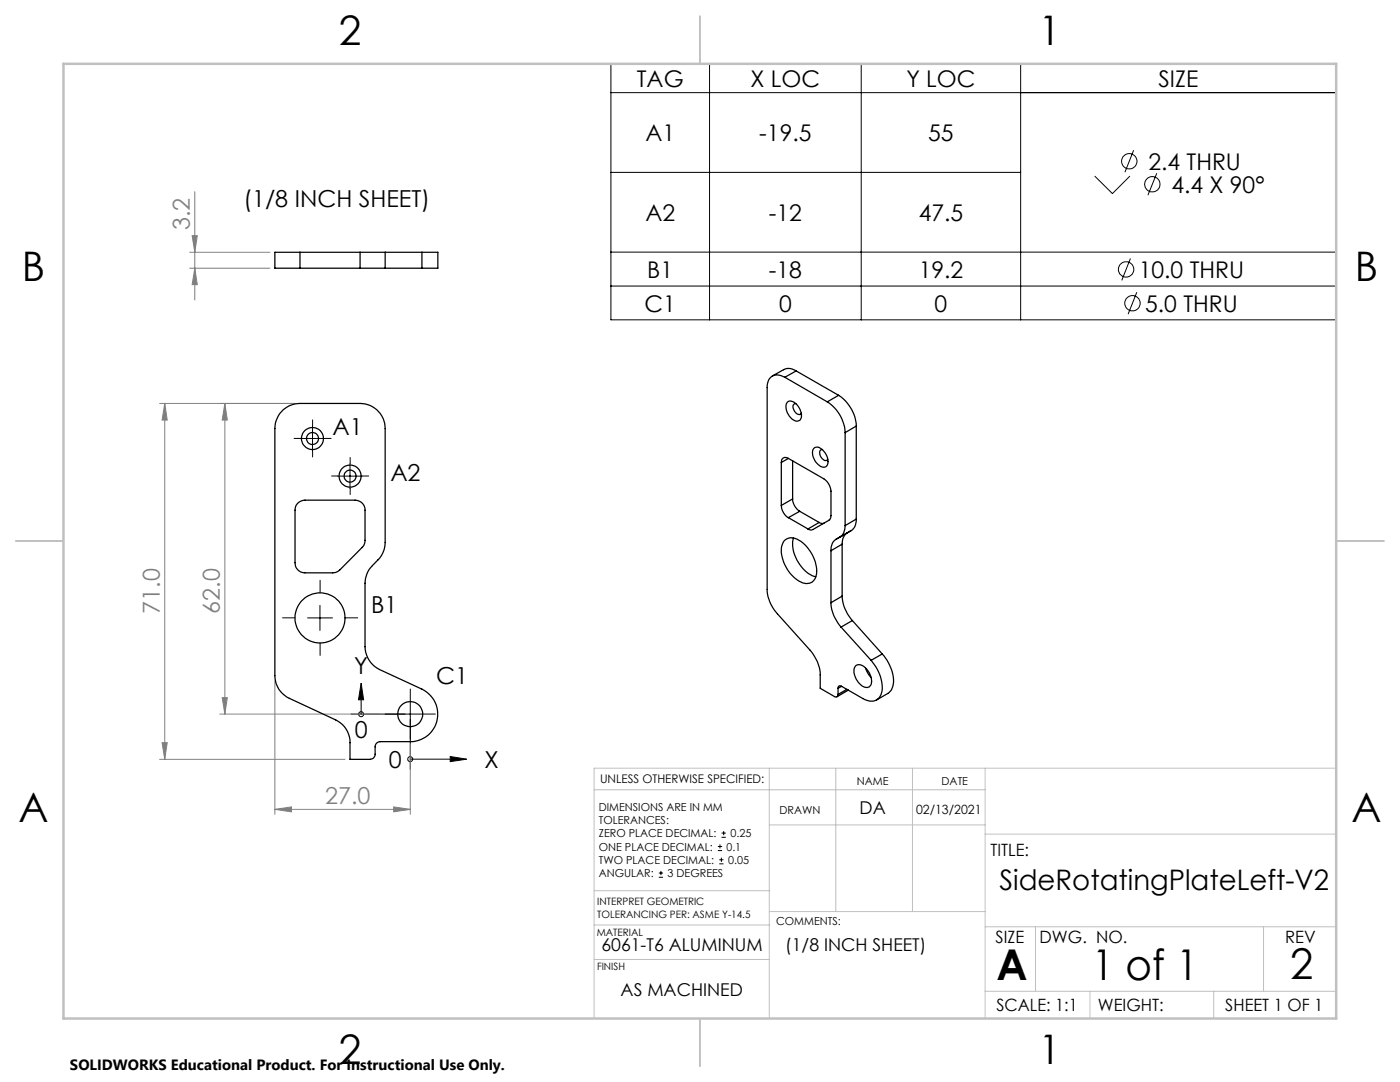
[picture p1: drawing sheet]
<svg xmlns="http://www.w3.org/2000/svg" width="279mm" height="216mm" viewBox="0 0 279 216" stroke-linecap="round" stroke-linejoin="round" font-family="sans-serif">
<g fill="none" stroke="#000" stroke-width=".2">
<path d="M121.9 12.7h144.8v51.1h-144.8zM121.9 18.5h144.8M141.6 12.7v51.1M171.9 12.7v51.1M203.7 12.7v51.1M121.9 34.4h81.8M218.5 35.1l3.5 3.5 3.5-3.5M226.2 30l-1.7 4.4M230.9 34.6l-1.8 4.3M121.9 50.3h144.8M121.9 57.1h144.8M225.6 51.6l-1.7 4.4"/>
<path d="M226.9 58.3l-1.8 4.4M59.9 87.5h5M62.4 85v5M67.4 95h5M69.9 92.5v5M61.4 123.3h5M63.9 120.8v5M72.1 136.3l.5 3.3h-1.1zM72.1 139.6v2.9M81.9 140v13.5M81.9 151.5h8M84.3 142.5h-14.2"/>
<path d="M89.9 151l3.2 .5-3.2 .5zM131.5 175h.8M131.5 174.2h.8M131.9 173.8v.8M143.3 169.7h.8M143.3 168.9h.8M143.5 172.4h.9M143.5 171.6h.9M143.7 168.5v.8M144 171.1v.9M144 167.1h.9M144 166.2h.9"/>
<path d="M144.4 165.8v.9"/>
<circle cx="225.4" cy="32.2" r="1.53"/>
<circle cx="230" cy="36.8" r="1.53"/>
<circle cx="224.7" cy="53.7" r="1.53"/>
<circle cx="226" cy="60.5" r="1.53"/>
<circle cx="72.1" cy="142.5" r=".5"/>
<circle cx="81.9" cy="151.5" r=".5"/>
</g>
<g fill="none" stroke="#808080" stroke-width=".2">
<path d="M38.9 38.2v21.7M37.9 53.5h16M37.9 50.3h16M38.3 47h1.1l-.5 3.3zM38.9 53.5l.5 3.3h-1.1zM31.9 80.5h27M32.9 80.5v71M32.9 80.5l.5 3.3h-1.1zM44.9 80.5v62M44.9 80.5l.5 3.3h-1.1zM44.3 139.2h1.1l-.5 3.3zM54.9 135.8v26.7"/>
<path d="M31.9 151.5h37M32.3 148.2h1.1l-.5 3.3zM43.9 142.5h32M81.9 148.5v14M54.9 161.5l3.3-.5v1zM54.9 161.5h27M78.6 161l3.3 .5-3.3 .5z"/>
</g>
<g fill="none" stroke="#000" stroke-width=".2" stroke-dasharray="15.2 1.3 1.3 1.3">
<path d="M59.9 87.5h-1.2M62.4 85v-1.2M62.4 90v1.2M64.9 87.5h1.2M67.4 95h-1.2M69.9 92.5v-1.2M69.9 97.5v1.2M72.4 95h1.2M63.9 118.3v-2.5M58.9 123.3h-2.5M63.9 128.3v2.5M68.9 123.3h2.5"/>
<path d="M81.9 140v-2.5M79.4 142.5h-2.5M81.9 145v2.5M84.4 142.5h2.5"/>
</g>
<g fill="none" stroke="#c0c0c0" stroke-width=".2">
<path d="M118.6 157.6h78M153.5 153.3v49.9M166.8 153.3v28.6M182.1 153.3v28.6M196.6 153.3v49.9M266.7 153.3h-148.1v49.9M118.6 177.7h35M153.5 164.6h43.1M196.6 166.4h70.1M118.6 191.5h34.9M118.6 184.6h35M153.6 181.9h43"/>
<path d="M196.6 197.8h70.1M196.6 184.9h70.1M206.7 184.9v12.9M217.5 197.8v5.4M242.2 197.8v5.4M252.2 184.9v12.9"/>
</g>
<path d="M139.7 3.2v9.5M3.1 107.9h9.6M266.7 107.9h9.5M139.7 203.2v9.6" fill="none" stroke="#c0c0c0" stroke-width=".25"/>
<path d="M12.7 12.7h254v190.5h-254z" fill="none" stroke="#c0c0c0" stroke-width=".5"/>
<path d="M89.9 151l3.2 .5-3.2 .5zM72.1 136.3l.5 3.3h-1.1z" fill="#000"/>
<g fill="#808080">
<path d="M78.6 161l3.3 .5-3.3 .5zM54.9 161.5l3.3-.5v1z"/>
<path d="M38.9 53.5l.5 3.3h-1.1zM38.3 47h1.1l-.5 3.3z"/>
<path d="M32.9 80.5l.5 3.3h-1.1zM32.3 148.2h1.1l-.5 3.3zM44.9 80.5l.5 3.3h-1.1zM44.3 139.2h1.1l-.5 3.3z"/>
</g>
<g fill="none" stroke="#000" stroke-width=".25">
<path d="M59.9 50.3h-5v3.2h5M59.9 50.3v3.2M59.9 53.5h12M59.9 50.3h12M71.9 50.3h5M71.9 53.5h5M71.9 50.3v3.2M76.9 50.3v3.2M76.9 53.5h7.3M76.9 50.3h7.3M84.2 50.3h3.2v3.2h-3.2M84.2 50.3v3.2"/>
<path d="M156.6 75.3a2.18 2.18 0 0 0-3.2 .5l-.3 1.1v40.7a7.4 7.4 0 0 0 2.1 4.9l6.5 7.3a7.6 7.6 0 0 1 2 4.9v2.6l2.8 1.7a.44 .44 0 0 0 .5 0 .44 .44 0 0 0 .3-.4M156.6 75.3l8.5 4.9M158.9 74a2.38 2.38 0 0 0-2.5-.2l-2.3 1.2M158.9 74l-2.3 1.3M158.9 74l8.5 4.9M167.4 78.9a7.9 7.9 0 0 1 3.5 6.1M167.4 78.9l-2.3 1.3M56.5 81.8l1.3-.9 1.5-.4h12.6a5 5 0 0 1 5 5v22.7a5 5 0 0 1-1.5 3.6 6 6 0 0 0-2.5 4.1l-.1 13.1a5.2 5.2 0 0 0 2.9 4.6l8.5 3.9a5.5 5.5 0 0 1 3 6.2 5.5 5.5 0 0 1-5.3 4.3h-6a1.02 1.02 0 0 0-1 1v1.5a1.02 1.02 0 0 1-1 1h-4.1v-3.3a5 5 0 0 0-2.8-4.5l-9.3-4.4a4.9 4.9 0 0 1-2.8-4.5v-49.3a5.3 5.3 0 0 1 1.6-3.7zM155.9 92.3v8.6M157.1 80.3a1.57 1.57 0 0 1 2.2 .8 2.11 2.11 0 0 1 .2 2.8 1.92 1.92 0 0 1-2.2-1.2 2.34 2.34 0 0 1-.2-2.4zM157.3 91.5l7.1 4a3.2 3.2 0 0 1 1.4 2.5v5.4l-.4 .4-3.2 1.9a.87 .87 0 0 1-.9-.1M157.3 91.5a.86 .86 0 0 0-1-.1 .86 .86 0 0 0-.4 .9"/>
<path d="M157.3 91.5l-1.4 .8M158.2 99.6a3.1 3.1 0 0 0 1.4 2.4M158.2 99.6l-2.3 1.3M158.2 91.9v7.7M158.8 80.5a.67 .67 0 0 0-.6 .5 .67 .67 0 0 0 .2 .7 1.12 1.12 0 0 0 1.4 .9l.1-.2M162.5 89.4a1.53 1.53 0 0 1 2.1 .9 2.22 2.22 0 0 1 .2 2.8 1.93 1.93 0 0 1-2.2-1.2 2.29 2.29 0 0 1-.1-2.5zM164.1 89.7a.72 .72 0 0 0-.4 1.2 1.18 1.18 0 0 0 1.4 .9l.1-.2M165.1 80.2a7.8 7.8 0 0 1 3.6 6.1M168.7 86.3v18.6M170.9 85l-2.2 1.3M170.9 85v18.6M59.6 100.3l1.3-.5h10a1.97 1.97 0 0 1 1.9 2v6a1.91 1.91 0 0 1-.5 1.4l-4.5 4.5a1.91 1.91 0 0 1-1.4 .6h-5.5a1.97 1.97 0 0 1-2-2v-10.5l.2-1z"/>
<path d="M155.9 100.9a3 3 0 0 0 1.4 2.4M156.6 107.8a2.51 2.51 0 0 1 3.2 .2 7.6 7.6 0 0 1 3.1 6.7 1.97 1.97 0 0 1-3.1 1.4 7.4 7.4 0 0 1-3.8-7.1zM157.3 103.3l4 2.3M158.4 107.4a7.1 7.1 0 0 0 3.3 7.3l1.1 .4M159.6 102l-2.3 1.3M159.6 102l3.9 2.2M163.5 104.2l.5 .3 .4-.1M163.5 104.2l-2.2 1.4M165.8 109.9v10.4M166.9 107.6a2.41 2.41 0 0 0-1.1 2.3M167.6 107.2l-.7 .4M168.1 119a8 8 0 0 0 2 4.8"/>
<path d="M168.1 108.6l-2.3 1.3M168.1 119l-2.3 1.3M168.1 108.6v10.4M168.7 104.9a2.52 2.52 0 0 1-1.1 2.3M169.1 106.3a2.51 2.51 0 0 0-1 2.3M169.1 106.3l-2.2 1.3M169.9 105.9l-2.3 1.3M169.9 105.9l-.8 .4M170.9 103.6a2.41 2.41 0 0 1-1 2.3M170.9 103.6l-2.2 1.3M165.8 120.3a7.6 7.6 0 0 0 2.1 4.8M167.3 137.3v1.3"/>
<path d="M167.9 125.1l5.9 6.7M168 136.9a.41 .41 0 0 0-.5 0 .41 .41 0 0 0-.2 .4M168 136.9l-.7 .4M169 137.5l-1.7 1.1M169.3 137.7l-2.3 1.3M169.3 137.7h.1M170.1 123.8l-2.2 1.3M170.1 123.8l6 6.7M170.9 132.8a2.02 2.02 0 0 1 2.4 1.1 2.67 2.67 0 0 1 .3 3 1.4 1.4 0 0 1-2-.5 2.96 2.96 0 0 1-.9-3.5zM172.8 133.3l.5 1.2 .5 .7M173.8 131.8a7.6 7.6 0 0 1 2 6.8 2.19 2.19 0 0 1-3.2 1l-4.6-2.7M176.1 130.5a7.7 7.7 0 0 1 2.1 6.4l-.3 .8-.7 .7-2.3 1.3"/>
<path d="M176.1 130.5l-2.3 1.3"/>
<circle cx="62.4" cy="87.5" r="2.2"/>
<circle cx="62.4" cy="87.5" r="1.2"/>
<circle cx="69.9" cy="95" r="1.2"/>
<circle cx="69.9" cy="95" r="2.2"/>
<circle cx="63.9" cy="123.3" r="5"/>
<circle cx="81.9" cy="142.5" r="2.5"/>
</g>
<g font-size="8.5">
<text x="198.9" y="195.5">A</text>
<text x="217.9" y="195.5">1 of 1</text>
<text x="257.5" y="195.4">2</text>
</g>
<g font-size="8.1">
<text x="67.6" y="8.9">2</text>
<text x="207.3" y="8.9">1</text>
<text x="4.4" y="56.2">B</text>
<text x="270.4" y="56.2">B</text>
<text x="3.7" y="164.1">A</text>
<text x="269.7" y="164.1">A</text>
<text x="67.6" y="212.4">2</text>
<text x="207.3" y="212.4">1</text>
</g>
<text font-size="5.6" x="199.5" y="177.5">SideRotatingPlateLeft-V2</text>
<g font-size="4.7">
<text x="48.6" y="41.2">(1/8 INCH SHEET)</text>
<text x="66.4" y="86.8">A1</text>
<text x="77.9" y="96.1">A2</text>
<text x="74" y="122.4">B1</text>
<text x="70.7" y="134.6">Y</text>
<text x="87" y="136.5">C1</text>
<text x="70.8" y="147.2">0</text>
<text x="77.6" y="153.2">0</text>
<text x="96.7" y="153.2">X</text>
</g>
<g font-size="4.7" fill="#808080">
<text x="37.9" y="46" transform="rotate(-90 37.9 46)">3.2</text>
<text x="31.9" y="122.4" transform="rotate(-90 31.9 122.4)">71.0</text>
<text x="43.9" y="122.4" transform="rotate(-90 43.9 122.4)">62.0</text>
<text x="64.9" y="160.5">27.0</text>
</g>
<g font-size="4.6">
<text x="127.1" y="17.3">TAG</text>
<text x="149.8" y="17.3">X LOC</text>
<text x="180.9" y="17.3">Y LOC</text>
<text x="231.2" y="17.3">SIZE</text>
<text x="128.8" y="28.2">A1</text>
<text x="151.5" y="28.2">-19.5</text>
<text x="185.2" y="28.2">55</text>
<text x="229.2" y="33.9">2.4 THRU</text>
<text x="233.8" y="38.5">4.4 X 90°</text>
<text x="128.8" y="44.1">A2</text>
<text x="153.4" y="44.1">-12</text>
<text x="183.3" y="44.1">47.5</text>
<text x="129.2" y="55.5">B1</text>
<text x="153.4" y="55.5">-18</text>
<text x="183.3" y="55.5">19.2</text>
<text x="227.3" y="55.5">10.0 THRU</text>
<text x="128.6" y="62.2">C1</text>
<text x="155.5" y="62.2">0</text>
<text x="186.5" y="62.2">0</text>
<text x="228.5" y="62.2">5.0 THRU</text>
</g>
<g font-size="3.5">
<text x="171.5" y="162.5">DA</text>
<text x="120" y="189.8">6061-T6 ALUMINUM</text>
<text x="156.7" y="189.8">(1/8 INCH SHEET)</text>
<text x="123.9" y="198.8">AS MACHINED</text>
</g>
<g font-size="3.4">
<text x="197.7" y="170.8">TITLE:</text>
<text x="198.7" y="188.1">SIZE</text>
<text x="207.5" y="188.1">DWG. NO.</text>
<text x="256.5" y="188.2">REV</text>
<text x="198.8" y="201.7">SCALE: 1:1</text>
<text x="219.1" y="201.7">WEIGHT:</text>
<text x="244.5" y="201.7">SHEET 1 OF 1</text>
</g>
<text font-size="3" x="14" y="213.5">SOLIDWORKS Educational Product. For Instructional Use Only.</text>
<text font-size="2.5" x="182.8" y="162.4">02/13/2021</text>
<text font-size="2.4" x="119.8" y="156.2">UNLESS OTHERWISE SPECIFIED:</text>
<g font-size="2.2">
<text x="119.5" y="161.8">DIMENSIONS ARE IN MM</text>
<text x="171" y="156.7">NAME</text>
<text x="187.9" y="156.7">DATE</text>
<text x="119.5" y="164.4">TOLERANCES:</text>
<text x="119.5" y="167.1">ZERO PLACE DECIMAL:</text>
<text x="145.8" y="167.1">0.25</text>
<text x="155.6" y="162.4">DRAWN</text>
<text x="119.5" y="169.7">ONE PLACE DECIMAL:</text>
<text x="119.5" y="172.4">TWO PLACE DECIMAL:</text>
<text x="145" y="169.7">0.1</text>
<text x="145.3" y="172.4">0.05</text>
<text x="119.5" y="175">ANGULAR:</text>
<text x="133.2" y="175">3 DEGREES</text>
<text x="154.9" y="184.6">COMMENTS:</text>
</g>
<g font-size="2">
<text x="119.2" y="180.6">INTERPRET GEOMETRIC</text>
<text x="119.2" y="183.1">TOLERANCING PER: ASME Y-14.5</text>
<text x="119.1" y="186.7">MATERIAL</text>
<text x="119.1" y="193.5">FINISH</text>
</g>
</svg>
